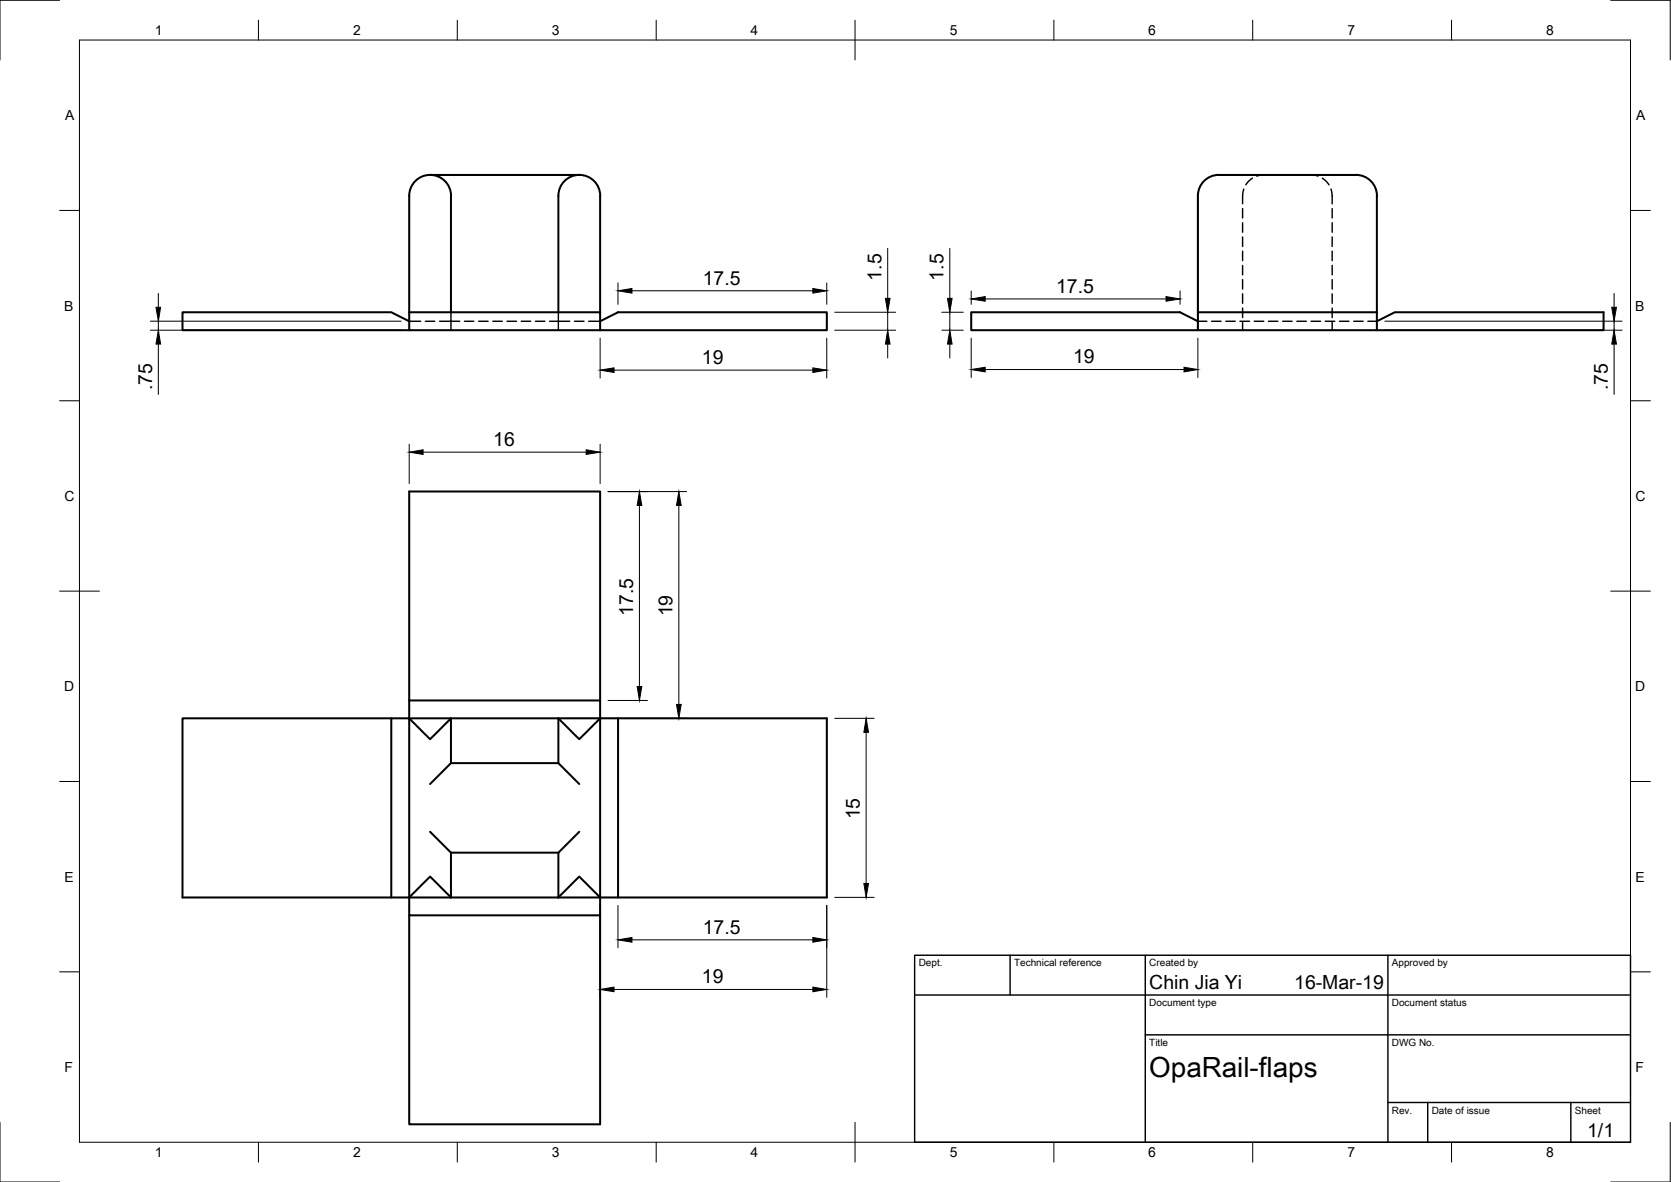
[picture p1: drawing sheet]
<svg xmlns="http://www.w3.org/2000/svg" width="420mm" height="297mm" viewBox="0 0 420 297" stroke-linecap="round" stroke-linejoin="round" font-family="sans-serif">
<!-- layer: Visible -->
<g fill="none" stroke="#000" stroke-width=".51">
<path d="M108.1 44h37.5M108.2 43.9a5.3 5.3 0 0 0-5.3 5.3v29.3M108.2 43.9a5.3 5.3 0 0 1 5.2 5.3v29.3M145.7 43.9a5.3 5.3 0 0 0-5.3 5.3v29.3M145.7 43.9a5.3 5.3 0 0 1 5.2 5.3v29.3M346.2 49.2v29.3M346.2 49.2a5.3 5.3 0 0 0-5.2-5.3l-34.5 .1a5.2 5.2 0 0 0-5.3 5.2v29.3M102.9 78.5h48v4.5h-48zM346.2 78.5v4.5h57v-4.5h-52.5l-4.5 2.2M346.2 78.5h-45v4.5h45M102.9 80.7l-4.5-2.2h-52.5v4.5h57M150.9 80.7l4.5-2.2h52.5v4.5h-57"/>
<path d="M301.2 80.7l-4.5-2.2h-52.5v4.5h57M102.9 176h48v4.5M150.9 176v-52.5h-48v57M98.4 180.5h-52.5v45h67.5M102.9 180.5v49.5h48v-4.5M102.9 180.5h-4.5v45M102.9 180.5l5.2 5.3 5.3-5.3v11.3M102.9 180.5h48M108.1 197l5.3-5.2h27l5.2 5.2M150.9 180.5h57v45h-52.5M150.9 180.5l-5.3 5.3-5.2-5.3v11.3M150.9 180.5v45"/>
<path d="M155.4 180.5v45h-4.5M108.1 209l5.3 5.3h27M113.4 214.3v11.2M145.6 209l-5.2 5.3v11.2l5.2-5.2 5.3 5.2M102.9 230v52.5h48v-52.5M102.9 225.5l5.2-5.2 5.3 5.2M113.4 225.5h37.5"/>
</g>
<!-- layer: Hidden -->
<g fill="none" stroke="#000" stroke-width=".36">
<path d="M312.4 52.4v2.4M312.4 56v2.4M312.4 59.5v2.4M312.7 47.5l-.2 1.2-.1 2.5M314.9 44.8l-1.1 .9-.6 .7M317.7 44l-1.7 .3M329.7 44l1.7 .3M332.5 44.8l1.1 .9 .6 .7M334.7 47.5l.2 1.2 .1 2.5M335 52.4v2.4M335 56v2.4M335 59.5v2.4"/>
<path d="M113.4 78.5v4.5M140.4 78.5v4.5M312.4 63.1v2.4M312.4 66.7v2.4M312.4 70.3v2.4M312.4 73.8v2.4M312.4 77.4v2.4M335 63.1v2.4M335 66.7v2.4M335 70.3v2.4M335 73.8v2.4M335 77.4v2.4"/>
<path d="M102.9 80.7h2.9M107 80.7h2.3M110.5 80.7h5.1M116.8 80.7h2.3M120.4 80.7h2.3M123.9 80.7h2.4M127.5 80.7h2.4M131.1 80.7h2.3M134.6 80.7h2.4M138.2 80.7h5.1M144.5 80.7h2.3M148 80.7h2.9"/>
<path d="M301.2 80.7h2.3M304.7 80.7h2.3M308.2 80.7h2.4M311.8 80.7h2.4M312.4 81v2M315.4 80.7h2.4M318.9 80.7h2.4M322.5 80.7h2.4M326.1 80.7h2.4M329.6 80.7h2.4M333.2 80.7h2.4M335 81v2"/>
<path d="M336.8 80.7h2.4M340.4 80.7h2.4M343.9 80.7h2.3"/>
</g>
<!-- layer: Border -->
<g fill="none" stroke="#000" stroke-width=".25">
<path d="M15 .1h-15v15M20 10.1h390v276.9h-390zM65 5.1v5M115 5.1v5M165 5.1v5M215 5.1v10M265 5.1v5M315 5.1v5M365 5.1v5M405 .1h15v15M15 52.9h5M410 52.9h5"/>
<path d="M15 100.7h5M410 100.7h5M15 148.6h10M405 148.6h10M15 196.4h5M410 196.4h5M15 244.2h5M410 244.2h5M0 282.1v14.9h15M65 287v5M115 287v5M165 287v5"/>
<path d="M215 282.1v9.9M265 287v5M315 287v5M365 287v5M420 282.1v14.9h-15"/>
</g>
<!-- layer: TitleBlock -->
<path d="M230 240.1h180v46.9h-180zM230 250h180M254 240.1v9.9M288 240.1v46.9M349 240.1v46.9M288 260.1h122M349 277.1h61M359 277.1v9.9M395 277.1v9.9" fill="none" stroke="#000" stroke-width=".36"/>
<!-- layer: Dimensions -->
<g fill="none" stroke="#000" stroke-width=".25">
<path d="M39.8 73.7v3.5M155.4 71.1v5.4M158.9 73.1h45.5M207.9 71.1v5.4M209.9 78.5h15.3M223.2 62.4v12.6M223.2 78.5v4.5M236.8 78.5h5.4M238.8 62.4v12.6M238.8 78.5v4.5M244.2 73.1v3.4M247.7 75.1h45.5"/>
<path d="M296.7 73.1v3.4M405.8 73.7v3.5M37.8 83h63.1M37.8 80.7h63.1M39.8 80.7v2.3M39.8 86.5v12.6M150.9 85v10M154.4 93h50M207.9 85v10M209.9 83h15.3M223.2 86.5v3.5M236.8 83h5.4"/>
<path d="M238.8 86.5v3.5M244.2 85v9.9M247.7 92.9h50M301.2 85v9.9M348.2 83h59.7M348.2 80.7h59.7M405.8 80.7v2.3M405.8 86.5v12.6M102.9 111.6v9.9M106.4 113.6h41M150.9 111.6v9.9M152.9 123.5h19.8"/>
<path d="M160.8 127v45.5M170.7 127v50M152.9 176h9.9M142.4 180.5h30.3M209.9 180.5h9.9M217.8 184v38M150.9 227.5v23.1M155.4 227.5v10.7M158.9 236.2h45.5M207.9 227.5v23.1M209.9 225.5h9.9M154.4 248.7h50"/>
</g>
<g fill="#000" stroke="#000" stroke-width=".25">
<path d="M39.2 77.2h1.2l-.6 3.5zM155.4 73.1l3.5-.6v1.2zM204.4 72.5l3.5 .6-3.5 .6zM222.6 75h1.2l-.6 3.5zM238.2 75h1.2l-.6 3.5zM244.2 75.1l3.5-.6v1.2zM293.2 74.5l3.5 .6-3.5 .6zM405.3 77.2h1.1l-.6 3.5zM39.8 83l.6 3.5h-1.2zM150.9 93l3.5-.6v1.2zM204.4 92.4l3.5 .6-3.5 .6zM223.2 83l.6 3.5h-1.2z"/>
<path d="M238.8 83l.6 3.5h-1.2zM244.2 92.9l3.5-.6v1.2zM297.7 92.3l3.5 .6-3.5 .6zM405.8 83l.6 3.5h-1.1zM102.9 113.6l3.5-.6v1.2zM147.4 113l3.5 .6-3.5 .6zM160.8 123.5l.6 3.5h-1.2zM170.7 123.5l.6 3.5h-1.2zM160.2 172.5h1.2l-.6 3.5zM170.1 177h1.2l-.6 3.5zM217.8 180.5l.6 3.5h-1.2zM155.4 236.2l3.5-.6v1.2z"/>
<path d="M204.4 235.6l3.5 .6-3.5 .6zM217.2 222h1.2l-.6 3.5zM150.9 248.7l3.5-.6v1.1zM204.4 248.1l3.5 .6-3.5 .5z"/>
</g>
<text font-size="7" x="289" y="270.6">OpaRail-flaps</text>
<g font-size="4.9">
<text x="176.7" y="71.5">17.5</text>
<text x="221.6" y="70.5" transform="rotate(-90 221.6 70.5)">1.5</text>
<text x="237.3" y="70.5" transform="rotate(-90 237.3 70.5)">1.5</text>
<text x="265.5" y="73.6">17.5</text>
<text x="176.5" y="91.4">19</text>
<text x="269.8" y="91.3">19</text>
<text x="38.2" y="98.1" transform="rotate(-90 38.2 98.1)">.75</text>
<text x="404.3" y="98.1" transform="rotate(-90 404.3 98.1)">.75</text>
<text x="124" y="112.1">16</text>
<text x="159.2" y="154.7" transform="rotate(-90 159.2 154.7)">17.5</text>
<text x="169.1" y="154.9" transform="rotate(-90 169.1 154.9)">19</text>
<text x="216.2" y="205.9" transform="rotate(-90 216.2 205.9)">15</text>
<text x="176.7" y="234.6">17.5</text>
<text x="176.5" y="247.1">19</text>
<text x="289" y="248.5">Chin Jia Yi</text>
<text x="325.4" y="248.5">16-Mar-19</text>
<text x="399.1" y="285.7">1/1</text>
</g>
<g font-size="3.5">
<text x="39" y="8.8">1</text>
<text x="88.8" y="8.8">2</text>
<text x="138.8" y="8.8">3</text>
<text x="188.7" y="8.8">4</text>
<text x="238.8" y="8.8">5</text>
<text x="288.7" y="8.8">6</text>
<text x="338.8" y="8.8">7</text>
<text x="388.8" y="8.8">8</text>
<text x="16.4" y="30.2">A</text>
<text x="411.4" y="30.2">A</text>
<text x="16.2" y="78">B</text>
<text x="411.2" y="78">B</text>
<text x="16.2" y="125.9">C</text>
<text x="411.2" y="125.9">C</text>
<text x="16.2" y="173.7">D</text>
<text x="411.2" y="173.7">D</text>
<text x="16.2" y="221.6">E</text>
<text x="411.2" y="221.6">E</text>
<text x="16.2" y="269.4">F</text>
<text x="411.2" y="269.4">F</text>
<text x="39" y="290.8">1</text>
<text x="88.8" y="290.8">2</text>
<text x="138.8" y="290.8">3</text>
<text x="188.7" y="290.8">4</text>
<text x="238.8" y="290.8">5</text>
<text x="288.7" y="290.8">6</text>
<text x="338.8" y="290.8">7</text>
<text x="388.8" y="290.8">8</text>
</g>
<g font-size="2.5">
<text x="231" y="242.9">Dept.</text>
<text x="255" y="242.9">Technical reference</text>
<text x="289" y="242.9">Created by</text>
<text x="350" y="242.9">Approved by</text>
<text x="289" y="252.8">Document type</text>
<text x="350" y="252.8">Document status</text>
<text x="289" y="262.9">Title</text>
<text x="350" y="262.9">DWG No.</text>
<text x="350" y="279.9">Rev.</text>
<text x="360" y="279.9">Date of issue</text>
<text x="396" y="279.9">Sheet</text>
</g>
</svg>
